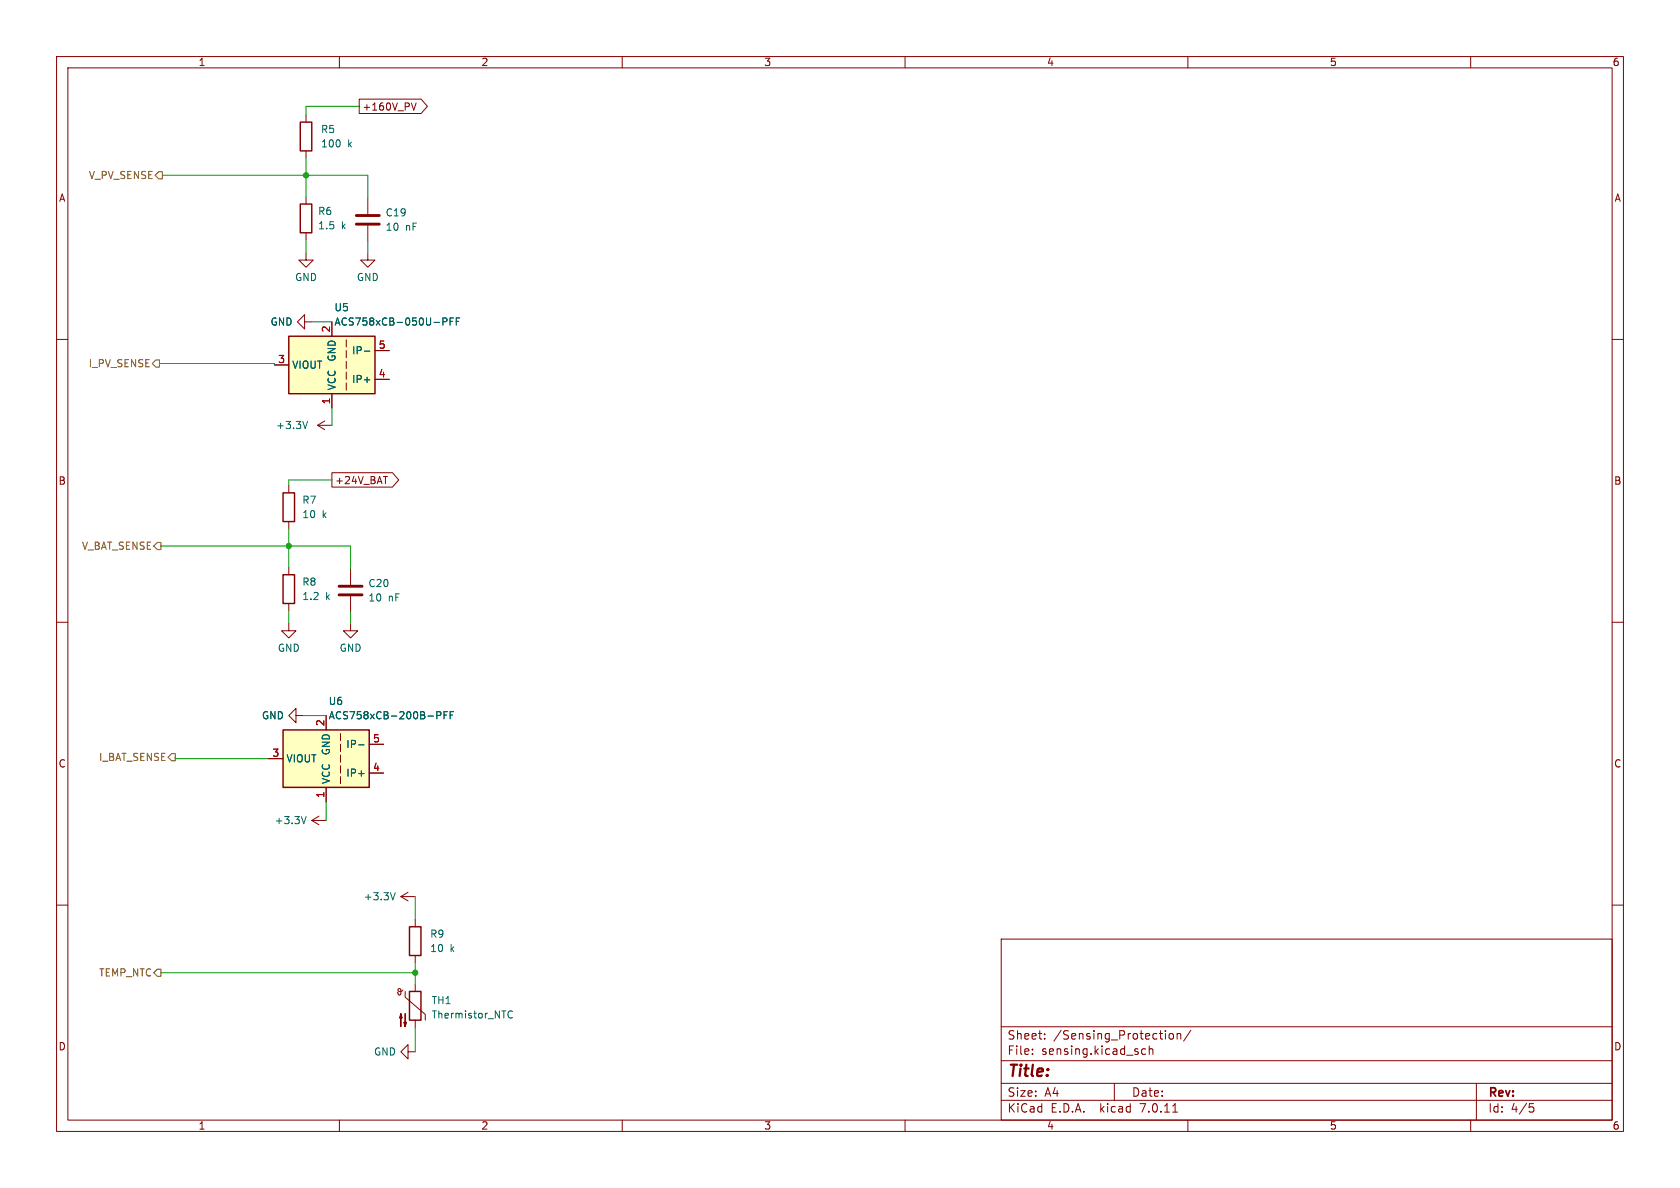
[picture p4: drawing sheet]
<svg xmlns="http://www.w3.org/2000/svg" width="297mm" height="210mm" viewBox="0 0 297 210" stroke-linecap="round" stroke-linejoin="round" font-family="sans-serif">
<g fill="none" stroke="#840000" stroke-width=".18">
<path d="M10 10h277v190h-277zM12 12h273v186h-273zM60 10v2M63.5 17.5h10.9l1.2 1.3-1.2 1.3h-10.9zM72.7 18.2l.4 1.3 .5-1.3M110 10v2M160 10v2M210 10v2M260 10v2M54.1 20.3v1.3M54.1 26.7v1.2M54.1 34.8v1.3"/>
<path d="M65 35.1v2.7M65 39.9v2.8M10 60h2M53.8 56.9v-1.3l-1.2 1.3 1.2 1.3v-1.3h1.3M54.1 44.7v1.3h1.3l-1.3 1.2-1.3-1.2h1.3M54.1 41.1v1.3M58.7 56.9v2.5M65 44.7v1.3h1.3l-1.3 1.2-1.2-1.2h1.2M285 60h2M48.5 64.5h2.6M56.1 75.2l1.3 .7M56.1 75.2h2.6"/>
<path d="M57.4 74.4l-1.3 .8M58.7 69.6v2.5M61.2 60.1v1.2M61.2 62v1.2M61.2 63.9v1.3M61.2 65.8v1.3M61.2 67.7v1.3M66.3 67.1h2.5M66.3 62h2.5M51.1 85.9v1.2M51.1 92.2v1.3M58.7 83.6h10.7l1.1 1.2-1.1 1.3h-10.7z"/>
<path d="M67.8 84.2h.7M10 110h2M51.1 110.2v1.3h1.2l-1.2 1.3-1.3-1.3h1.3M51.1 100.3v1.3M51.1 106.7v1.3M62 110.2v1.3h1.2l-1.2 1.3-1.3-1.3h1.3M62 100.6v2.8M62 105.4v2.8M285 110h2M47.5 134.1h2.5M52.3 126.5v-1.3l-1.2 1.3 1.2 1.3v-1.3h1.3M57.7 126.5v2.5"/>
<path d="M57.7 139.2v2.5M60.2 129.7v1.2M60.2 131.6v1.2M60.2 133.5v1.2M60.2 135.4v1.3M60.2 137.3v1.3M65.3 136.7h2.5M65.3 131.6h2.5M10 160h2M55.1 145l1.3 .8M55.1 145h2.6M56.4 144.3l-1.3 .7"/>
<path d="M70.9 158.5l1.2 .8M70.9 158.5h2.5M72.1 157.7l-1.2 .8M285 160h2M71.2 175l-.2 .2-.3 .1-.3-.1v-.3l.3-.1 .2 .1v.8l-.2 .2-.3-.1-.2-.4M71.6 175.3v1l3.6 3v1M73.4 162.6v1.2M73.4 168.9v1.3M73.4 174v1.3M177 166h108v32h-108zM60 198v2M72.1 185.9v-1.2l-1.2 1.2 1.2 1.3v-1.3h1.3"/>
<path d="M73.4 180.3v1.3M110 198v2M160 198v2M177 194.5h108M177 191.5h108M177 187.5h108M177 181.5h108M182.5 186.3v.1M182.5 185.5v.1M184.7 183.6v.1M184.7 182.8v.1M197 191.5v3"/>
<path d="M202.5 185.5l-.4-.1-.3 .3v.4l.2 .2h.5M203.2 185.5l.2-.1 .3 .1 .1 .9M203.2 184.9v1.5M206.8 182.8l.4-.1 .3 .3v.4l-.3 .3-.4-.1-.1-.2v-.4zM207.3 196.6h.9M208.1 182.8l.2-.1 .4 .1v.9M208.1 182.7v1M210 198v2M210.5 182.1l-1.3 2M260 198v2M261 191.5v6.5M270.4 195.1h.7"/>
<path d="M270.5 195.7h.4l.3 .3-.2 .5-.5 .1"/>
</g>
<path d="M53.1 36.1h2v5h-2zM53.1 21.6h2v5.1h-2zM51.1 59.4h15.2v10.2h-15.2zM50 87.1h2.1v5.1h-2.1zM50 101.6h2.1v5.1h-2.1zM50 129h15.3v10.2h-15.3zM72.4 163.8h2v5.1h-2zM72.4 175.3h2v5h-2z" fill="none" stroke="#840000" stroke-width=".25"/>
<g fill="none" stroke="#006464" stroke-width=".18">
<path d="M78.3 56.9l.6-.1 .1-.2v-.3l-.7-.1v1.3M79.6 56.8h.4M80.2 56.2h-.6v1.3M80.7 56.8h.4M81.3 56.2h-.6v1.3M54.4 74.5l-.4 1.3M64.4 62.1h1M63.4 131.7h1M77.2 126.5l.6-.1 .2-.2-.1-.3-.7-.1v1.3M78.5 126.4h.4M79.1 125.8h-.6v1.3M79.6 126.4h.4"/>
<path d="M80.2 125.8h-.6v1.3M54.1 144.3l-.4 1.3M69.9 157.8l-.5 1.3M89.8 179.4l.2 .5 .3 .1 .3-.2M90.6 178.8l-.3-.1-.3 .1-.2 .4"/>
</g>
<path d="M63 39.6h4.1M63 38.1h4.1M59.9 105.2h4.1M59.9 103.6h4.1" fill="none" stroke="#840000" stroke-width=".51"/>
<g fill="#ffffc2" stroke="#ffffc2" stroke-width=".18">
<path d="M50 129h15.3v10.2h-15.3z"/>
<path d="M51.1 59.4h15.2v10.2h-15.2z"/>
</g>
<g fill="#840000" stroke="#840000" stroke-width=".18">
<path d="M70.9 179.2l.2 .8h-.5l.3-.8v2.3z"/>
<path d="M71.6 179.2v2.3l-.2-.8h.5l-.3 .8z"/>
</g>
<path d="M28.1 30.4h.6v1.2h-.6l-.7-.6zM27.6 63.6h.6v1.3h-.6l-.7-.6zM27.8 95.9h.6v1.3h-.6l-.6-.7zM30.4 133.2h.6v1.3h-.6l-.7-.6zM27.8 171.3h.6v1.3h-.6l-.6-.6z" fill="none" stroke="#725600" stroke-width=".18"/>
<g fill="none" stroke="#009600" stroke-width=".18">
<path d="M63.5 18.8h-9.4v1.5M28.7 31h36.3v4.1M54.1 27.9v6.9M54.1 42.4v2.3M55.1 56.9h3.6M65 42.7v2M28.2 64.3h20.3v.2M58.7 72.1v3.1M28.4 96.5h33.6v4.1M51.1 93.5v6.8M58.7 84.8h-7.6v1.1M51.1 108v2.2"/>
<path d="M62 108.2v2M31 133.9v.2h16.5M53.6 126.5h4.1M57.7 141.7v3.3M73.4 158.5v4.1M28.4 172h45M73.4 170.2v3.8M73.4 181.6v4.3"/>
</g>
<g fill="#009600" stroke="#009600" stroke-width=".18">
<circle cx="73.4" cy="172" r=".46"/>
<circle cx="54.1" cy="31" r=".46"/>
<circle cx="51.1" cy="96.5" r=".46"/>
</g>
<text font-size="2.8" fill="#840000" x="178" y="190.9">Title:</text>
<g font-size="2.1" fill="#840000">
<text x="178" y="184">Sheet:</text>
<text x="186.2" y="184">/Sensing_Protection/</text>
<text x="178" y="186.7">File:</text>
<text x="184.1" y="186.7">sensing.kicad_sch</text>
<text x="178" y="196.9">KiCad</text>
<text x="178" y="194.1">Size:</text>
<text x="184.7" y="194.1">A4</text>
<text x="185.7" y="196.9">E.D.A.</text>
<text x="194.6" y="196.9">kicad</text>
<text x="200" y="194.1">Date:</text>
<text x="201.8" y="196.9">7.0.11</text>
<text x="263" y="194.3">Rev:</text>
<text x="263" y="196.9">Id:</text>
<text x="267.1" y="196.9">4/5</text>
</g>
<g font-size="1.8" fill="#840000">
<text x="35" y="11.9">1</text>
<text x="85" y="11.9">2</text>
<text x="135" y="11.9">3</text>
<text x="185" y="11.9">4</text>
<text x="235" y="11.9">5</text>
<text x="285" y="11.9">6</text>
<text x="64" y="19.8">+160V_PV</text>
<text x="10.3" y="35.9">A</text>
<text x="285.3" y="35.9">A</text>
<text x="10.3" y="85.9">B</text>
<text x="59.2" y="85.8">+24V_BAT</text>
<text x="285.3" y="85.9">B</text>
<text x="10.3" y="135.9">C</text>
<text x="285.3" y="135.9">C</text>
<text x="10.3" y="185.9">D</text>
<text x="285.3" y="185.9">D</text>
<text x="35" y="199.9">1</text>
<text x="85" y="199.9">2</text>
<text x="135" y="199.9">3</text>
<text x="185" y="199.9">4</text>
<text x="235" y="199.9">5</text>
<text x="285" y="199.9">6</text>
</g>
<g font-size="1.8" fill="#006464">
<text x="56.7" y="23.7">R5</text>
<text x="56.7" y="26.3">100</text>
<text x="61.5" y="26.3">k</text>
<text x="56.1" y="38.2">R6</text>
<text x="56.1" y="40.7">1.5</text>
<text x="60.3" y="40.7">k</text>
<text x="68.1" y="38.5">C19</text>
<text x="68.1" y="41">10</text>
<text x="71.7" y="41">nF</text>
<text x="52.1" y="49.9">GND</text>
<text x="63" y="49.9">GND</text>
<text x="47.7" y="57.8">GND</text>
<text x="59" y="57.8">ACS758xCB-050U-PFF</text>
<text x="59" y="55.2">U5</text>
<text x="51.6" y="65.4">VIOUT</text>
<text x="59.5" y="64" transform="rotate(-90 59.5 64)">GND</text>
<text x="62.1" y="62.8">IP-</text>
<text x="59.5" y="69.1" transform="rotate(-90 59.5 69.1)">VCC</text>
<text x="62.1" y="67.9">IP+</text>
<text x="48.7" y="76">+3.3V</text>
<text x="53.3" y="89.3">R7</text>
<text x="53.3" y="91.8">10</text>
<text x="56.9" y="91.8">k</text>
<text x="53.3" y="103.7">R8</text>
<text x="53.3" y="106.3">1.2</text>
<text x="57.5" y="106.3">k</text>
<text x="65" y="104">C20</text>
<text x="65" y="106.5">10</text>
<text x="68.6" y="106.5">nF</text>
<text x="49" y="115.4">GND</text>
<text x="59.9" y="115.4">GND</text>
<text x="58" y="124.8">U6</text>
<text x="46.2" y="127.4">GND</text>
<text x="58" y="127.4">ACS758xCB-200B-PFF</text>
<text x="50.5" y="135">VIOUT</text>
<text x="58.5" y="133.6" transform="rotate(-90 58.5 133.6)">GND</text>
<text x="61.1" y="137.5">IP+</text>
<text x="61.1" y="132.4">IP-</text>
<text x="58.5" y="138.7" transform="rotate(-90 58.5 138.7)">VCC</text>
<text x="48.5" y="145.9">+3.3V</text>
<text x="64.2" y="159.4">+3.3V</text>
<text x="76" y="166">R9</text>
<text x="76" y="168.5">10</text>
<text x="79.5" y="168.5">k</text>
<text x="76.2" y="177.7">TH1</text>
<text x="76.2" y="180.3">Thermistor_NTC</text>
<text x="66" y="186.8">GND</text>
</g>
<g font-size="1.8" fill="#725600">
<text x="15.6" y="31.9">V_PV_SENSE</text>
<text x="15.6" y="65.1">I_PV_SENSE</text>
<text x="14.4" y="97.4">V_BAT_SENSE</text>
<text x="17.4" y="134.7">I_BAT_SENSE</text>
<text x="17.4" y="172.8">TEMP_NTC</text>
</g>
<g font-size="1.8" fill="#a90000">
<text x="58.4" y="58.9" transform="rotate(-90 58.4 58.9)">2</text>
<text x="49.1" y="64.3">3</text>
<text x="66.9" y="61.7">5</text>
<text x="58.4" y="71.6" transform="rotate(-90 58.4 71.6)">1</text>
<text x="66.9" y="66.8">4</text>
<text x="57.4" y="128.5" transform="rotate(-90 57.4 128.5)">2</text>
<text x="65.8" y="131.3">5</text>
<text x="48.1" y="133.9">3</text>
<text x="65.8" y="136.4">4</text>
<text x="57.4" y="141.2" transform="rotate(-90 57.4 141.2)">1</text>
</g>
</svg>
